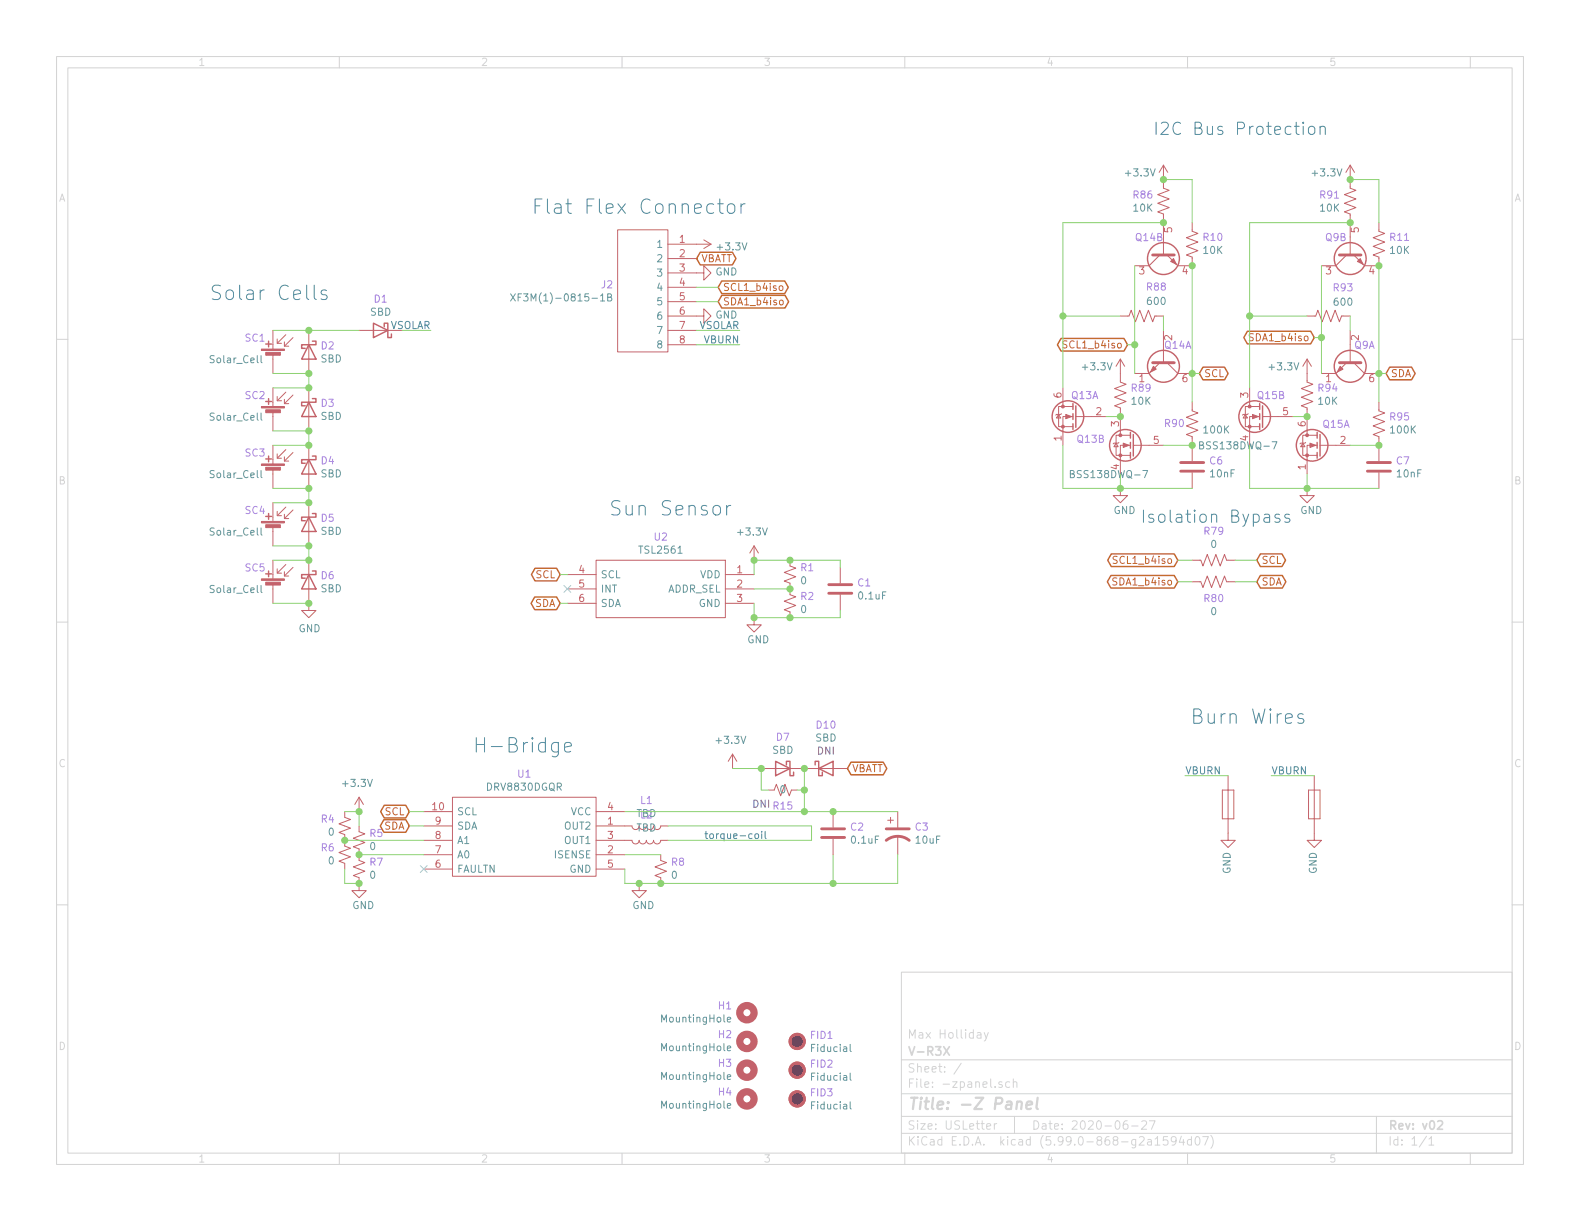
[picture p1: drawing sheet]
EESchema Schematic File Version 5
EELAYER 30 0
EELAYER END
$Descr USLetter 11000 8500
encoding utf-8
Sheet 1 1
Title "-Z Panel"
Date "2020-06-27"
Rev "v02"
Comp "V-R3X"
Comment1 "Max Holliday"
Comment2 ""
Comment3 ""
Comment4 ""
Comment5 ""
Comment6 ""
Comment7 ""
Comment8 ""
Comment9 ""
$EndDescr
Connection ~ 2150 2300
Connection ~ 2150 2600
Connection ~ 2150 2700
Connection ~ 2150 3000
Connection ~ 2150 3100
Connection ~ 2150 3400
Connection ~ 2150 3500
Connection ~ 2150 3800
Connection ~ 2150 3900
Connection ~ 2150 4200
Connection ~ 2400 5850
Connection ~ 2500 5650
Connection ~ 2500 5950
Connection ~ 2500 6150
Connection ~ 4450 6150
Connection ~ 4600 6150
Connection ~ 5250 3900
Connection ~ 5250 4300
Connection ~ 5300 5350
Connection ~ 5500 3900
Connection ~ 5500 4100
Connection ~ 5500 4300
Connection ~ 5600 5350
Connection ~ 5600 5500
Connection ~ 5600 5650
Connection ~ 5800 5650
Connection ~ 5800 6150
Connection ~ 7400 2200
Connection ~ 7800 2900
Connection ~ 7800 3400
Connection ~ 7900 2400
Connection ~ 8100 1250
Connection ~ 8100 1550
Connection ~ 8300 1850
Connection ~ 8300 2600
Connection ~ 8300 3100
Connection ~ 8700 2200
Connection ~ 9100 2900
Connection ~ 9100 3400
Connection ~ 9200 2350
Connection ~ 9400 1250
Connection ~ 9400 1550
Connection ~ 9600 1850
Connection ~ 9600 2600
Connection ~ 9600 3100
NoConn ~ 2950 6050
NoConn ~ 3950 4100
Wire Wire Line
	1900 2300 2150 2300
Wire Wire Line
	1900 2600 2150 2600
Wire Wire Line
	1900 2700 2150 2700
Wire Wire Line
	1900 3000 2150 3000
Wire Wire Line
	1900 3100 2150 3100
Wire Wire Line
	1900 3400 2150 3400
Wire Wire Line
	1900 3500 2150 3500
Wire Wire Line
	1900 3800 2150 3800
Wire Wire Line
	1900 3900 2150 3900
Wire Wire Line
	1900 4200 2150 4200
Wire Wire Line
	2150 2300 2500 2300
Wire Wire Line
	2150 2700 2150 2600
Wire Wire Line
	2150 3100 2150 3000
Wire Wire Line
	2150 3500 2150 3400
Wire Wire Line
	2150 3900 2150 3800
Wire Wire Line
	2400 5850 2950 5850
Wire Wire Line
	2400 6050 2400 6150
Wire Wire Line
	2400 6150 2500 6150
Wire Wire Line
	2500 5650 2400 5650
Wire Wire Line
	2500 5750 2500 5650
Wire Wire Line
	2800 2300 3000 2300
Wire Wire Line
	2850 5650 2950 5650
Wire Wire Line
	2850 5750 2950 5750
Wire Wire Line
	2950 5950 2500 5950
Wire Wire Line
	3900 4000 3950 4000
Wire Wire Line
	3900 4200 3950 4200
Wire Wire Line
	4350 5650 5600 5650
Wire Wire Line
	4350 6050 4350 6150
Wire Wire Line
	4350 6150 4450 6150
Wire Wire Line
	4450 6150 4600 6150
Wire Wire Line
	4600 5950 4350 5950
Wire Wire Line
	4650 5750 5650 5750
Wire Wire Line
	4850 2000 5000 2000
Wire Wire Line
	4850 2100 5000 2100
Wire Wire Line
	5100 5350 5300 5350
Wire Wire Line
	5150 2300 4850 2300
Wire Wire Line
	5150 2400 4850 2400
Wire Wire Line
	5250 3900 5500 3900
Wire Wire Line
	5250 4000 5250 3900
Wire Wire Line
	5250 4100 5500 4100
Wire Wire Line
	5250 4300 5250 4200
Wire Wire Line
	5250 4300 5500 4300
Wire Wire Line
	5300 5500 5300 5350
Wire Wire Line
	5350 5500 5300 5500
Wire Wire Line
	5550 5500 5600 5500
Wire Wire Line
	5600 5500 5600 5350
Wire Wire Line
	5600 5500 5600 5650
Wire Wire Line
	5600 5650 5800 5650
Wire Wire Line
	5650 5750 5650 5850
Wire Wire Line
	5650 5850 4650 5850
Wire Wire Line
	5800 5650 6250 5650
Wire Wire Line
	5800 5950 5800 6150
Wire Wire Line
	5800 6150 4600 6150
Wire Wire Line
	5850 3900 5500 3900
Wire Wire Line
	5850 3950 5850 3900
Wire Wire Line
	5850 4250 5850 4300
Wire Wire Line
	5850 4300 5500 4300
Wire Wire Line
	6250 5950 6250 6150
Wire Wire Line
	6250 6150 5800 6150
Wire Wire Line
	7400 1550 7400 2200
Wire Wire Line
	7400 1550 8100 1550
Wire Wire Line
	7400 2700 7400 2200
Wire Wire Line
	7400 3100 7400 3400
Wire Wire Line
	7400 3400 7800 3400
Wire Wire Line
	7800 2200 7400 2200
Wire Wire Line
	7800 2900 7700 2900
Wire Wire Line
	7800 3400 7800 3300
Wire Wire Line
	7800 3400 8300 3400
Wire Wire Line
	7850 2400 7900 2400
Wire Wire Line
	7900 1850 7900 2400
Wire Wire Line
	7900 2400 7900 2600
Wire Wire Line
	8100 2300 8100 2200
Wire Wire Line
	8100 3100 8300 3100
Wire Wire Line
	8250 5400 8550 5400
Wire Wire Line
	8300 1250 8100 1250
Wire Wire Line
	8300 1550 8300 1250
Wire Wire Line
	8300 1850 8300 2600
Wire Wire Line
	8300 2800 8300 2600
Wire Wire Line
	8300 3900 8200 3900
Wire Wire Line
	8300 4050 8200 4050
Wire Wire Line
	8350 2600 8300 2600
Wire Wire Line
	8700 1550 9400 1550
Wire Wire Line
	8700 2200 8700 1550
Wire Wire Line
	8700 2700 8700 2200
Wire Wire Line
	8700 3100 8700 3400
Wire Wire Line
	8700 3400 9100 3400
Wire Wire Line
	8750 3900 8600 3900
Wire Wire Line
	8750 4050 8600 4050
Wire Wire Line
	8850 5400 9150 5400
Wire Wire Line
	9100 2200 8700 2200
Wire Wire Line
	9100 2900 9000 2900
Wire Wire Line
	9100 3400 9100 3300
Wire Wire Line
	9150 2350 9200 2350
Wire Wire Line
	9200 1850 9200 2350
Wire Wire Line
	9200 2350 9200 2600
Wire Wire Line
	9400 2300 9400 2200
Wire Wire Line
	9400 3100 9600 3100
Wire Wire Line
	9600 1250 9400 1250
Wire Wire Line
	9600 1550 9600 1250
Wire Wire Line
	9600 1850 9600 2600
Wire Wire Line
	9600 2800 9600 2600
Wire Wire Line
	9600 3400 9100 3400
Wire Wire Line
	9650 2600 9600 2600
Text Notes 2300 2100 2    100  ~ 0
Solar Cells
Text Notes 4000 5250 2    100  ~ 0
H-Bridge
Text Notes 5100 3600 2    100  ~ 0
Sun Sensor
Text Notes 5200 1500 2    100  ~ 0
Flat Flex Connector
Text Notes 9000 3650 2    85   ~ 0
Isolation Bypass
Text Notes 9100 5050 2    100  ~ 0
Burn Wires
Text Notes 9250 950  2    85   ~ 0
I2C Bus Protection
Text Label 3000 2300 2    50   ~ 0
VSOLAR
Text Label 4900 5850 0    50   ~ 0
torque-coil
Text Label 5150 2300 2    50   ~ 0
VSOLAR
Text Label 5150 2400 2    50   ~ 0
VBURN
Text Label 8250 5400 0    50   ~ 0
VBURN
Text Label 8850 5400 0    50   ~ 0
VBURN
Text GLabel 2850 5650 0    50   BiDi ~ 0
SCL
Text GLabel 2850 5750 0    50   BiDi ~ 0
SDA
Text GLabel 3900 4000 0    50   BiDi ~ 0
SCL
Text GLabel 3900 4200 0    50   BiDi ~ 0
SDA
Text GLabel 4850 1800 2    50   BiDi ~ 0
VBATT
Text GLabel 5000 2000 2    50   BiDi ~ 0
SCL1_b4iso
Text GLabel 5000 2100 2    50   BiDi ~ 0
SDA1_b4iso
Text GLabel 5900 5350 2    50   BiDi ~ 0
VBATT
Text GLabel 7850 2400 0    50   BiDi ~ 0
SCL1_b4iso
Text GLabel 8200 3900 0    50   BiDi ~ 0
SCL1_b4iso
Text GLabel 8200 4050 0    50   BiDi ~ 0
SDA1_b4iso
Text GLabel 8350 2600 2    50   BiDi ~ 0
SCL
Text GLabel 8750 3900 2    50   BiDi ~ 0
SCL
Text GLabel 8750 4050 2    50   BiDi ~ 0
SDA
Text GLabel 9150 2350 0    50   BiDi ~ 0
SDA1_b4iso
Text GLabel 9650 2600 2    50   BiDi ~ 0
SDA
$Comp
L -zpanel-eagle-import:FRAME_A_L #FRAME1
U 1 1
P 900 8600
F 0 "#FRAME1" H 900 8600 50  0001 C CNN
F 1 "FRAME_A_L" H 900 8600 50  0001 C CNN
F 2 "" H 900 8600 50  0001 C CNN
F 3 "" H 900 8600 50  0001 C CNN
	1    900  8600
	1    0    0    -1  
$EndComp
$Comp
L power:+3.3V #PWR07
U 1 1
P 2500 5650
F 0 "#PWR07" H 2500 5500 50  0001 C CNN
F 1 "+3.3V" H 2400 5850 50  0000 L CNN
F 2 "" H 2500 5650 50  0001 C CNN
F 3 "" H 2500 5650 50  0001 C CNN
	1    2500 5650
	-1   0    0    -1  
$EndComp
$Comp
L power:+3.3V #PWR03
U 1 1
P 4850 1700
F 0 "#PWR03" H 4850 1550 50  0001 C CNN
F 1 "+3.3V" V 4865 1828 50  0000 L CNN
F 2 "" H 4850 1700 50  0001 C CNN
F 3 "" H 4850 1700 50  0001 C CNN
	1    4850 1700
	0    1    1    0   
$EndComp
$Comp
L power:+3.3V #PWR010
U 1 1
P 5100 5350
F 0 "#PWR010" H 5100 5200 50  0001 C CNN
F 1 "+3.3V" H 5000 5550 50  0000 L CNN
F 2 "" H 5100 5350 50  0001 C CNN
F 3 "" H 5100 5350 50  0001 C CNN
	1    5100 5350
	-1   0    0    -1  
$EndComp
$Comp
L power:+3.3V #PWR05
U 1 1
P 5250 3900
F 0 "#PWR05" H 5250 3750 50  0001 C CNN
F 1 "+3.3V" H 5150 4100 50  0000 L CNN
F 2 "" H 5250 3900 50  0001 C CNN
F 3 "" H 5250 3900 50  0001 C CNN
	1    5250 3900
	-1   0    0    -1  
$EndComp
$Comp
L power:+3.3V #PWR012
U 1 1
P 7800 2600
F 0 "#PWR012" H 7800 2450 50  0001 C CNN
F 1 "+3.3V" H 7850 2650 50  0000 L CNN
F 2 "" H 7800 2600 50  0001 C CNN
F 3 "" H 7800 2600 50  0001 C CNN
	1    7800 2600
	-1   0    0    -1  
$EndComp
$Comp
L power:+3.3V #PWR04
U 1 1
P 8100 1250
F 0 "#PWR04" H 8100 1100 50  0001 C CNN
F 1 "+3.3V" H 8150 1300 50  0000 L CNN
F 2 "" H 8100 1250 50  0001 C CNN
F 3 "" H 8100 1250 50  0001 C CNN
	1    8100 1250
	-1   0    0    -1  
$EndComp
$Comp
L power:+3.3V #PWR013
U 1 1
P 9100 2600
F 0 "#PWR013" H 9100 2450 50  0001 C CNN
F 1 "+3.3V" H 9150 2650 50  0000 L CNN
F 2 "" H 9100 2600 50  0001 C CNN
F 3 "" H 9100 2600 50  0001 C CNN
	1    9100 2600
	-1   0    0    -1  
$EndComp
$Comp
L power:+3.3V #PWR011
U 1 1
P 9400 1250
F 0 "#PWR011" H 9400 1100 50  0001 C CNN
F 1 "+3.3V" H 9450 1300 50  0000 L CNN
F 2 "" H 9400 1250 50  0001 C CNN
F 3 "" H 9400 1250 50  0001 C CNN
	1    9400 1250
	-1   0    0    -1  
$EndComp
$Comp
L Mechanical:Fiducial FID1
U 1 1
P 5550 7250
F 0 "FID1" H 5635 7296 50  0000 L CNN
F 1 "Fiducial" H 5635 7205 50  0000 L CNN
F 2 "Fiducial:Fiducial_0.75mm_Mask1.5mm" H 5550 7250 50  0001 C CNN
F 3 "~" H 5550 7250 50  0001 C CNN
	1    5550 7250
	1    0    0    -1  
$EndComp
$Comp
L Mechanical:Fiducial FID2
U 1 1
P 5550 7450
F 0 "FID2" H 5635 7496 50  0000 L CNN
F 1 "Fiducial" H 5635 7405 50  0000 L CNN
F 2 "Fiducial:Fiducial_0.75mm_Mask1.5mm" H 5550 7450 50  0001 C CNN
F 3 "~" H 5550 7450 50  0001 C CNN
	1    5550 7450
	1    0    0    -1  
$EndComp
$Comp
L Mechanical:Fiducial FID3
U 1 1
P 5550 7650
F 0 "FID3" H 5635 7696 50  0000 L CNN
F 1 "Fiducial" H 5635 7605 50  0000 L CNN
F 2 "Fiducial:Fiducial_0.75mm_Mask1.5mm" H 5550 7650 50  0001 C CNN
F 3 "~" H 5550 7650 50  0001 C CNN
	1    5550 7650
	1    0    0    -1  
$EndComp
$Comp
L power:GND #PWR0101
U 1 1
P 2150 4200
F 0 "#PWR0101" H 2150 3950 50  0001 C CNN
F 1 "GND" H 2155 4027 50  0000 C CNN
F 2 "" H 2150 4200 50  0001 C CNN
F 3 "" H 2150 4200 50  0001 C CNN
	1    2150 4200
	1    0    0    -1  
$EndComp
$Comp
L power:GND #PWR08
U 1 1
P 2500 6150
F 0 "#PWR08" H 2500 5900 50  0001 C CNN
F 1 "GND" H 2550 6000 50  0000 R CNN
F 2 "" H 2500 6150 50  0001 C CNN
F 3 "" H 2500 6150 50  0001 C CNN
	1    2500 6150
	-1   0    0    -1  
$EndComp
$Comp
L power:GND #PWR09
U 1 1
P 4450 6150
F 0 "#PWR09" H 4450 5900 50  0001 C CNN
F 1 "GND" H 4500 6000 50  0000 R CNN
F 2 "" H 4450 6150 50  0001 C CNN
F 3 "" H 4450 6150 50  0001 C CNN
	1    4450 6150
	-1   0    0    -1  
$EndComp
$Comp
L power:GND #PWR0111
U 1 1
P 4850 1900
F 0 "#PWR0111" H 4850 1650 50  0001 C CNN
F 1 "GND" V 4855 1772 50  0000 R CNN
F 2 "" H 4850 1900 50  0001 C CNN
F 3 "" H 4850 1900 50  0001 C CNN
	1    4850 1900
	0    -1   -1   0   
$EndComp
$Comp
L power:GND #PWR0103
U 1 1
P 4850 2200
F 0 "#PWR0103" H 4850 1950 50  0001 C CNN
F 1 "GND" V 4855 2072 50  0000 R CNN
F 2 "" H 4850 2200 50  0001 C CNN
F 3 "" H 4850 2200 50  0001 C CNN
	1    4850 2200
	0    -1   -1   0   
$EndComp
$Comp
L power:GND #PWR06
U 1 1
P 5250 4300
F 0 "#PWR06" H 5250 4050 50  0001 C CNN
F 1 "GND" H 5300 4150 50  0000 R CNN
F 2 "" H 5250 4300 50  0001 C CNN
F 3 "" H 5250 4300 50  0001 C CNN
	1    5250 4300
	-1   0    0    -1  
$EndComp
$Comp
L power:GND #PWR014
U 1 1
P 7800 3400
F 0 "#PWR014" H 7800 3150 50  0001 C CNN
F 1 "GND" H 7850 3250 50  0000 R CNN
F 2 "" H 7800 3400 50  0001 C CNN
F 3 "" H 7800 3400 50  0001 C CNN
	1    7800 3400
	-1   0    0    -1  
$EndComp
$Comp
L power:GND #PWR0104
U 1 1
P 8550 5800
F 0 "#PWR0104" H 8550 5550 50  0001 C CNN
F 1 "GND" V 8555 5672 50  0000 R CNN
F 2 "" H 8550 5800 50  0001 C CNN
F 3 "" H 8550 5800 50  0001 C CNN
	1    8550 5800
	-1   0    0    -1  
$EndComp
$Comp
L power:GND #PWR015
U 1 1
P 9100 3400
F 0 "#PWR015" H 9100 3150 50  0001 C CNN
F 1 "GND" H 9150 3250 50  0000 R CNN
F 2 "" H 9100 3400 50  0001 C CNN
F 3 "" H 9100 3400 50  0001 C CNN
	1    9100 3400
	-1   0    0    -1  
$EndComp
$Comp
L power:GND #PWR0105
U 1 1
P 9150 5800
F 0 "#PWR0105" H 9150 5550 50  0001 C CNN
F 1 "GND" V 9155 5672 50  0000 R CNN
F 2 "" H 9150 5800 50  0001 C CNN
F 3 "" H 9150 5800 50  0001 C CNN
	1    9150 5800
	-1   0    0    -1  
$EndComp
$Comp
L Device:L L1
U 1 1
P 4500 5750
F 0 "L1" V 4319 5750 50  0000 C CNN
F 1 "TBD" V 4410 5750 50  0000 C CNN
F 2 "Inductor_SMD:L_0603_1608Metric" H 4500 5750 50  0001 C CNN
F 3 "~" H 4500 5750 50  0001 C CNN
	1    4500 5750
	0    1    1    0   
$EndComp
$Comp
L Device:L L2
U 1 1
P 4500 5850
F 0 "L2" V 4319 5850 50  0000 C CNN
F 1 "TBD" V 4410 5850 50  0000 C CNN
F 2 "Inductor_SMD:L_0603_1608Metric" H 4500 5850 50  0001 C CNN
F 3 "~" H 4500 5850 50  0001 C CNN
	1    4500 5850
	0    1    1    0   
$EndComp
$Comp
L Device:R_Small_US R4
U 1 1
P 2400 5750
F 0 "R4" H 2467 5704 50  0000 L CNN
F 1 "0" H 2467 5795 50  0000 L CNN
F 2 "Resistor_SMD:R_0402_1005Metric" H 2400 5750 50  0001 C CNN
F 3 "~" H 2400 5750 50  0001 C CNN
	1    2400 5750
	-1   0    0    1   
$EndComp
$Comp
L Device:R_Small_US R6
U 1 1
P 2400 5950
F 0 "R6" H 2467 5904 50  0000 L CNN
F 1 "0" H 2467 5995 50  0000 L CNN
F 2 "Resistor_SMD:R_0402_1005Metric" H 2400 5950 50  0001 C CNN
F 3 "~" H 2400 5950 50  0001 C CNN
	1    2400 5950
	-1   0    0    1   
$EndComp
$Comp
L Device:R_Small_US R5
U 1 1
P 2500 5850
F 0 "R5" H 2432 5804 50  0000 R CNN
F 1 "0" H 2432 5895 50  0000 R CNN
F 2 "Resistor_SMD:R_0402_1005Metric" H 2500 5850 50  0001 C CNN
F 3 "~" H 2500 5850 50  0001 C CNN
	1    2500 5850
	-1   0    0    1   
$EndComp
$Comp
L Device:R_Small_US R7
U 1 1
P 2500 6050
F 0 "R7" H 2432 6004 50  0000 R CNN
F 1 "0" H 2432 6095 50  0000 R CNN
F 2 "Resistor_SMD:R_0402_1005Metric" H 2500 6050 50  0001 C CNN
F 3 "~" H 2500 6050 50  0001 C CNN
	1    2500 6050
	-1   0    0    1   
$EndComp
$Comp
L Device:R_Small_US R8
U 1 1
P 4600 6050
F 0 "R8" H 4532 6004 50  0000 R CNN
F 1 "0" H 4532 6095 50  0000 R CNN
F 2 "Resistor_SMD:R_0402_1005Metric" H 4600 6050 50  0001 C CNN
F 3 "~" H 4600 6050 50  0001 C CNN
	1    4600 6050
	-1   0    0    1   
$EndComp
$Comp
L Device:R_Small_US R15
U 1 1
P 5450 5500
F 0 "R15" V 5337 5500 50  0000 C CNN
F 1 "0" V 5450 5500 50  0000 C CNN
F 2 "Resistor_SMD:R_0603_1608Metric" H 5450 5500 50  0001 C CNN
F 3 "~" H 5450 5500 50  0001 C CNN
F 4 "DNI" V 5350 5650 50  0000 C CNN "DNI"
	1    5450 5500
	0    -1   -1   0   
$EndComp
$Comp
L Device:R_Small_US R1
U 1 1
P 5500 4000
F 0 "R1" H 5432 3954 50  0000 R CNN
F 1 "0" H 5432 4045 50  0000 R CNN
F 2 "Resistor_SMD:R_0402_1005Metric" H 5500 4000 50  0001 C CNN
F 3 "~" H 5500 4000 50  0001 C CNN
	1    5500 4000
	-1   0    0    1   
$EndComp
$Comp
L Device:R_Small_US R2
U 1 1
P 5500 4200
F 0 "R2" H 5432 4154 50  0000 R CNN
F 1 "0" H 5432 4245 50  0000 R CNN
F 2 "Resistor_SMD:R_0402_1005Metric" H 5500 4200 50  0001 C CNN
F 3 "~" H 5500 4200 50  0001 C CNN
	1    5500 4200
	-1   0    0    1   
$EndComp
$Comp
L Mechanical:MountingHole H1
U 1 1
P 5200 7050
F 0 "H1" H 5100 7004 50  0000 R CNN
F 1 "MountingHole" H 5100 7095 50  0000 R CNN
F 2 "MountingHole:MountingHole_4.3mm_M4" H 5200 7050 50  0001 C CNN
F 3 "~" H 5200 7050 50  0001 C CNN
	1    5200 7050
	1    0    0    1   
$EndComp
$Comp
L Mechanical:MountingHole H2
U 1 1
P 5200 7250
F 0 "H2" H 5100 7204 50  0000 R CNN
F 1 "MountingHole" H 5100 7295 50  0000 R CNN
F 2 "MountingHole:MountingHole_4.3mm_M4" H 5200 7250 50  0001 C CNN
F 3 "~" H 5200 7250 50  0001 C CNN
	1    5200 7250
	1    0    0    1   
$EndComp
$Comp
L Mechanical:MountingHole H3
U 1 1
P 5200 7450
F 0 "H3" H 5100 7404 50  0000 R CNN
F 1 "MountingHole" H 5100 7495 50  0000 R CNN
F 2 "MountingHole:MountingHole_4.3mm_M4" H 5200 7450 50  0001 C CNN
F 3 "~" H 5200 7450 50  0001 C CNN
	1    5200 7450
	1    0    0    1   
$EndComp
$Comp
L Mechanical:MountingHole H4
U 1 1
P 5200 7650
F 0 "H4" H 5100 7604 50  0000 R CNN
F 1 "MountingHole" H 5100 7695 50  0000 R CNN
F 2 "MountingHole:MountingHole_4.3mm_M4" H 5200 7650 50  0001 C CNN
F 3 "~" H 5200 7650 50  0001 C CNN
	1    5200 7650
	1    0    0    1   
$EndComp
$Comp
L Device:R_US R89
U 1 1
P 7800 2750
F 0 "R89" H 7732 2704 50  0000 R CNN
F 1 "10K" H 7732 2795 50  0000 R CNN
F 2 "Resistor_SMD:R_0603_1608Metric" V 7840 2740 50  0001 C CNN
F 3 "~" H 7800 2750 50  0001 C CNN
	1    7800 2750
	-1   0    0    1   
$EndComp
$Comp
L Device:R_US R88
U 1 1
P 7950 2200
F 0 "R88" V 8150 2100 50  0000 C CNN
F 1 "600" V 8050 2100 50  0000 C CNN
F 2 "Resistor_SMD:R_0603_1608Metric" V 7990 2190 50  0001 C CNN
F 3 "~" H 7950 2200 50  0001 C CNN
	1    7950 2200
	0    -1   -1   0   
$EndComp
$Comp
L Device:R_US R86
U 1 1
P 8100 1400
F 0 "R86" H 8032 1446 50  0000 R CNN
F 1 "10K" H 8032 1355 50  0000 R CNN
F 2 "Resistor_SMD:R_0603_1608Metric" V 8140 1390 50  0001 C CNN
F 3 "~" H 8100 1400 50  0001 C CNN
	1    8100 1400
	1    0    0    -1  
$EndComp
$Comp
L Device:R_US R10
U 1 1
P 8300 1700
F 0 "R10" H 8232 1654 50  0000 R CNN
F 1 "10K" H 8232 1745 50  0000 R CNN
F 2 "Resistor_SMD:R_0402_1005Metric" V 8340 1690 50  0001 C CNN
F 3 "~" H 8300 1700 50  0001 C CNN
	1    8300 1700
	-1   0    0    1   
$EndComp
$Comp
L Device:R_US R90
U 1 1
P 8300 2950
F 0 "R90" H 8500 2950 50  0000 R CNN
F 1 "100K" H 8232 2995 50  0000 R CNN
F 2 "Resistor_SMD:R_0603_1608Metric" V 8340 2940 50  0001 C CNN
F 3 "~" H 8300 2950 50  0001 C CNN
	1    8300 2950
	-1   0    0    1   
$EndComp
$Comp
L Device:R_US R79
U 1 1
P 8450 3900
F 0 "R79" V 8245 3900 50  0000 C CNN
F 1 "0" V 8336 3900 50  0000 C CNN
F 2 "Resistor_SMD:R_0603_1608Metric" V 8490 3890 50  0001 C CNN
F 3 "~" H 8450 3900 50  0001 C CNN
	1    8450 3900
	0    -1   1    0   
$EndComp
$Comp
L Device:R_US R80
U 1 1
P 8450 4050
F 0 "R80" V 8563 4050 50  0000 C CNN
F 1 "0" V 8654 4050 50  0000 C CNN
F 2 "Resistor_SMD:R_0603_1608Metric" V 8490 4040 50  0001 C CNN
F 3 "~" H 8450 4050 50  0001 C CNN
	1    8450 4050
	0    -1   1    0   
$EndComp
$Comp
L Device:R_US R94
U 1 1
P 9100 2750
F 0 "R94" H 9032 2704 50  0000 R CNN
F 1 "10K" H 9032 2795 50  0000 R CNN
F 2 "Resistor_SMD:R_0603_1608Metric" V 9140 2740 50  0001 C CNN
F 3 "~" H 9100 2750 50  0001 C CNN
	1    9100 2750
	-1   0    0    1   
$EndComp
$Comp
L Device:R_US R93
U 1 1
P 9250 2200
F 0 "R93" V 9050 2300 50  0000 C CNN
F 1 "600" V 9150 2300 50  0000 C CNN
F 2 "Resistor_SMD:R_0603_1608Metric" V 9290 2190 50  0001 C CNN
F 3 "~" H 9250 2200 50  0001 C CNN
	1    9250 2200
	0    1    1    0   
$EndComp
$Comp
L Device:R_US R91
U 1 1
P 9400 1400
F 0 "R91" H 9332 1446 50  0000 R CNN
F 1 "10K" H 9332 1355 50  0000 R CNN
F 2 "Resistor_SMD:R_0603_1608Metric" V 9440 1390 50  0001 C CNN
F 3 "~" H 9400 1400 50  0001 C CNN
	1    9400 1400
	1    0    0    -1  
$EndComp
$Comp
L Device:R_US R11
U 1 1
P 9600 1700
F 0 "R11" H 9532 1654 50  0000 R CNN
F 1 "10K" H 9532 1745 50  0000 R CNN
F 2 "Resistor_SMD:R_0402_1005Metric" V 9640 1690 50  0001 C CNN
F 3 "~" H 9600 1700 50  0001 C CNN
	1    9600 1700
	-1   0    0    1   
$EndComp
$Comp
L Device:R_US R95
U 1 1
P 9600 2950
F 0 "R95" H 9532 2904 50  0000 R CNN
F 1 "100K" H 9532 2995 50  0000 R CNN
F 2 "Resistor_SMD:R_0603_1608Metric" V 9640 2940 50  0001 C CNN
F 3 "~" H 9600 2950 50  0001 C CNN
	1    9600 2950
	-1   0    0    1   
$EndComp
$Comp
L Device:D_Schottky D2
U 1 1
P 2150 2450
F 0 "D2" V 2104 2529 50  0000 L CNN
F 1 "SBD" V 2195 2529 50  0000 L CNN
F 2 "Diode_SMD:D_PowerDI-123" H 2150 2450 50  0001 C CNN
F 3 "~" H 2150 2450 50  0001 C CNN
	1    2150 2450
	0    1    1    0   
$EndComp
$Comp
L Device:D_Schottky D3
U 1 1
P 2150 2850
F 0 "D3" V 2104 2929 50  0000 L CNN
F 1 "SBD" V 2195 2929 50  0000 L CNN
F 2 "Diode_SMD:D_PowerDI-123" H 2150 2850 50  0001 C CNN
F 3 "~" H 2150 2850 50  0001 C CNN
	1    2150 2850
	0    1    1    0   
$EndComp
$Comp
L Device:D_Schottky D4
U 1 1
P 2150 3250
F 0 "D4" V 2104 3329 50  0000 L CNN
F 1 "SBD" V 2195 3329 50  0000 L CNN
F 2 "Diode_SMD:D_PowerDI-123" H 2150 3250 50  0001 C CNN
F 3 "~" H 2150 3250 50  0001 C CNN
	1    2150 3250
	0    1    1    0   
$EndComp
$Comp
L Device:D_Schottky D5
U 1 1
P 2150 3650
F 0 "D5" V 2104 3729 50  0000 L CNN
F 1 "SBD" V 2195 3729 50  0000 L CNN
F 2 "Diode_SMD:D_PowerDI-123" H 2150 3650 50  0001 C CNN
F 3 "~" H 2150 3650 50  0001 C CNN
	1    2150 3650
	0    1    1    0   
$EndComp
$Comp
L Device:D_Schottky D6
U 1 1
P 2150 4050
F 0 "D6" V 2104 4129 50  0000 L CNN
F 1 "SBD" V 2195 4129 50  0000 L CNN
F 2 "Diode_SMD:D_PowerDI-123" H 2150 4050 50  0001 C CNN
F 3 "~" H 2150 4050 50  0001 C CNN
	1    2150 4050
	0    1    1    0   
$EndComp
$Comp
L Device:D_Schottky D1
U 1 1
P 2650 2300
F 0 "D1" H 2650 2084 50  0000 C CNN
F 1 "SBD" H 2650 2175 50  0000 C CNN
F 2 "Diode_SMD:D_PowerDI-123" H 2650 2300 50  0001 C CNN
F 3 "~" H 2650 2300 50  0001 C CNN
	1    2650 2300
	-1   0    0    1   
$EndComp
$Comp
L Device:D_Schottky D7
U 1 1
P 5450 5350
F 0 "D7" H 5450 5134 50  0000 C CNN
F 1 "SBD" H 5450 5225 50  0000 C CNN
F 2 "custom-footprints:SOD-323HE" H 5450 5350 50  0001 C CNN
F 3 "~" H 5450 5350 50  0001 C CNN
	1    5450 5350
	-1   0    0    1   
$EndComp
$Comp
L Device:D_Schottky D10
U 1 1
P 5750 5350
F 0 "D10" H 5750 5656 50  0000 C CNN
F 1 "SBD" H 5750 5566 50  0000 C CNN
F 2 "custom-footprints:SOD-323HE" H 5750 5350 50  0001 C CNN
F 3 "~" H 5750 5350 50  0001 C CNN
F 4 "DNI" H 5750 5475 50  0000 C CNN "DNI"
	1    5750 5350
	1    0    0    -1  
$EndComp
$Comp
L symbols:BURN_TERM F1
U 1 1
P 8550 5600
F 0 "F1" H 8550 5600 50  0001 C CNN
F 1 "BURN_TERM" H 8550 5600 50  0001 C CNN
F 2 "custom-footprints:BURN_WIRE" H 8550 5600 50  0001 C CNN
F 3 "" H 8550 5600 50  0001 C CNN
	1    8550 5600
	0    1    1    0   
$EndComp
$Comp
L symbols:BURN_TERM F2
U 1 1
P 9150 5600
F 0 "F2" H 9150 5600 50  0001 C CNN
F 1 "BURN_TERM" H 9150 5600 50  0001 C CNN
F 2 "custom-footprints:BURN_WIRE" H 9150 5600 50  0001 C CNN
F 3 "" H 9150 5600 50  0001 C CNN
	1    9150 5600
	0    1    1    0   
$EndComp
$Comp
L Device:C C2
U 1 1
P 5800 5800
F 0 "C2" H 5915 5846 50  0000 L CNN
F 1 "0.1uF" H 5915 5755 50  0000 L CNN
F 2 "Capacitor_SMD:C_0402_1005Metric" H 5838 5650 50  0001 C CNN
F 3 "~" H 5800 5800 50  0001 C CNN
	1    5800 5800
	1    0    0    -1  
$EndComp
$Comp
L Device:C C1
U 1 1
P 5850 4100
F 0 "C1" H 5965 4146 50  0000 L CNN
F 1 "0.1uF" H 5965 4055 50  0000 L CNN
F 2 "Capacitor_SMD:C_0402_1005Metric" H 5888 3950 50  0001 C CNN
F 3 "~" H 5850 4100 50  0001 C CNN
	1    5850 4100
	1    0    0    -1  
$EndComp
$Comp
L Device:CP1 C3
U 1 1
P 6250 5800
F 0 "C3" H 6365 5846 50  0000 L CNN
F 1 "10uF" H 6365 5755 50  0000 L CNN
F 2 "Capacitor_SMD:C_0805_2012Metric" H 6250 5800 50  0001 C CNN
F 3 "~" H 6250 5800 50  0001 C CNN
	1    6250 5800
	1    0    0    -1  
$EndComp
$Comp
L Device:C C6
U 1 1
P 8300 3250
F 0 "C6" H 8415 3295 50  0000 L CNN
F 1 "10nF" H 8415 3205 50  0000 L CNN
F 2 "Capacitor_SMD:C_0603_1608Metric" H 8338 3100 50  0001 C CNN
F 3 "~" H 8300 3250 50  0001 C CNN
	1    8300 3250
	1    0    0    -1  
$EndComp
$Comp
L Device:C C7
U 1 1
P 9600 3250
F 0 "C7" H 9715 3295 50  0000 L CNN
F 1 "10nF" H 9715 3205 50  0000 L CNN
F 2 "Capacitor_SMD:C_0603_1608Metric" H 9638 3100 50  0001 C CNN
F 3 "~" H 9600 3250 50  0001 C CNN
	1    9600 3250
	1    0    0    -1  
$EndComp
$Comp
L Device:Solar_Cell SC1
U 1 1
P 1900 2500
F 0 "SC1" H 2100 2650 50  0000 R CNN
F 1 "Solar_Cell" H 2350 2500 50  0000 R CNN
F 2 "custom-footprints:SM141K06L" V 1900 2560 50  0001 C CNN
F 3 "~" V 1900 2560 50  0001 C CNN
	1    1900 2500
	-1   0    0    -1  
$EndComp
$Comp
L Device:Solar_Cell SC2
U 1 1
P 1900 2900
F 0 "SC2" H 2100 3050 50  0000 R CNN
F 1 "Solar_Cell" H 2350 2900 50  0000 R CNN
F 2 "custom-footprints:SM141K06L" V 1900 2960 50  0001 C CNN
F 3 "~" V 1900 2960 50  0001 C CNN
	1    1900 2900
	-1   0    0    -1  
$EndComp
$Comp
L Device:Solar_Cell SC3
U 1 1
P 1900 3300
F 0 "SC3" H 2100 3450 50  0000 R CNN
F 1 "Solar_Cell" H 2350 3300 50  0000 R CNN
F 2 "custom-footprints:SM141K06L" V 1900 3360 50  0001 C CNN
F 3 "~" V 1900 3360 50  0001 C CNN
	1    1900 3300
	-1   0    0    -1  
$EndComp
$Comp
L Device:Solar_Cell SC4
U 1 1
P 1900 3700
F 0 "SC4" H 2100 3850 50  0000 R CNN
F 1 "Solar_Cell" H 2350 3700 50  0000 R CNN
F 2 "custom-footprints:SM141K06L" V 1900 3760 50  0001 C CNN
F 3 "~" V 1900 3760 50  0001 C CNN
	1    1900 3700
	-1   0    0    -1  
$EndComp
$Comp
L Device:Solar_Cell SC5
U 1 1
P 1900 4100
F 0 "SC5" H 2100 4250 50  0000 R CNN
F 1 "Solar_Cell" H 2350 4100 50  0000 R CNN
F 2 "custom-footprints:SM141K06L" V 1900 4160 50  0001 C CNN
F 3 "~" V 1900 4160 50  0001 C CNN
	1    1900 4100
	-1   0    0    -1  
$EndComp
$Comp
L Transistor_BJT:MBT2222ADW1T1 Q?
U 2 1
P 8100 1750
AR Path="/5CEC5DDE/5ED8DE66" Ref="Q?"  Part="2" 
AR Path="/5CEC5A72/5ED8DE66" Ref="Q14"  Part="2" 
AR Path="/5ED8DE66" Ref="Q14"  Part="2" 
F 0 "Q14" V 8000 1850 50  0000 C CNN
F 1 "MBT2222ADW1T1" V 7350 1750 50  0001 C CNN
F 2 "Package_TO_SOT_SMD:SOT-363_SC-70-6" H 8300 1850 50  0001 C CNN
F 3 "http://www.onsemi.com/pub_link/Collateral/MBT2222ADW1T1-D.PDF" H 8100 1750 50  0001 C CNN
	2    8100 1750
	0    -1   1    0   
$EndComp
$Comp
L Transistor_BJT:MBT2222ADW1T1 Q?
U 1 1
P 8100 2500
AR Path="/5CEC5DDE/5ED8DE55" Ref="Q?"  Part="1" 
AR Path="/5CEC5A72/5ED8DE55" Ref="Q14"  Part="1" 
AR Path="/5ED8DE55" Ref="Q14"  Part="1" 
F 0 "Q14" V 8000 2600 50  0000 C CNN
F 1 "MBT2222ADW1T1" H 8291 2455 50  0001 L CNN
F 2 "Package_TO_SOT_SMD:SOT-363_SC-70-6" H 8300 2600 50  0001 C CNN
F 3 "http://www.onsemi.com/pub_link/Collateral/MBT2222ADW1T1-D.PDF" H 8100 2500 50  0001 C CNN
	1    8100 2500
	0    1    1    0   
$EndComp
$Comp
L Transistor_BJT:MBT2222ADW1T1 Q?
U 2 1
P 9400 1750
AR Path="/5CEC5DDE/5ECB5C11" Ref="Q?"  Part="2" 
AR Path="/5CEC5A72/5ECB5C11" Ref="Q9"  Part="2" 
AR Path="/5ECB5C11" Ref="Q9"  Part="2" 
F 0 "Q9" V 9300 1850 50  0000 C CNN
F 1 "MBT2222ADW1T1" V 8650 1750 50  0001 C CNN
F 2 "Package_TO_SOT_SMD:SOT-363_SC-70-6" H 9600 1850 50  0001 C CNN
F 3 "http://www.onsemi.com/pub_link/Collateral/MBT2222ADW1T1-D.PDF" H 9400 1750 50  0001 C CNN
	2    9400 1750
	0    -1   1    0   
$EndComp
$Comp
L Transistor_BJT:MBT2222ADW1T1 Q?
U 1 1
P 9400 2500
AR Path="/5CEC5DDE/5ECB5BFF" Ref="Q?"  Part="1" 
AR Path="/5CEC5A72/5ECB5BFF" Ref="Q9"  Part="1" 
AR Path="/5ECB5BFF" Ref="Q9"  Part="1" 
F 0 "Q9" V 9300 2600 50  0000 C CNN
F 1 "MBT2222ADW1T1" H 9591 2455 50  0001 L CNN
F 2 "Package_TO_SOT_SMD:SOT-363_SC-70-6" H 9600 2600 50  0001 C CNN
F 3 "http://www.onsemi.com/pub_link/Collateral/MBT2222ADW1T1-D.PDF" H 9400 2500 50  0001 C CNN
	1    9400 2500
	0    1    1    0   
$EndComp
$Comp
L symbols:BSS138DWQ-7 Q13
U 1 1
P 7450 2900
F 0 "Q13" H 7250 3050 50  0000 L CNN
F 1 "BSS138DWQ-7" H 7605 2855 50  0001 L CNN
F 2 "custom-footprints:BSS138DWQ-7" H 7600 3050 50  0001 L CNN
F 3 "https://www.diodes.com/assets/Datasheets/BSS138DWQ.pdf" H 8200 2900 50  0001 L CNN
F 4 "MOSFET BSS Family" H 7600 2850 50  0001 L CNN "Description"
F 5 "1.1" H 7600 2750 50  0001 L CNN "Height"
F 6 "Diodes Inc." H 7600 2650 50  0001 L CNN "Manufacturer_Name"
F 7 "BSS138DWQ-7" H 7600 2550 50  0001 L CNN "Manufacturer_Part_Number"
F 8 "621-BSS138DWQ-7" H 7600 2450 50  0001 L CNN "Mouser Part Number"
F 9 "https://www.mouser.co.uk/ProductDetail/Diodes-Incorporated/BSS138DWQ-7?qs=nJRy1mI8RR9wz3YdMQOQIA%3D%3D" H 7600 2350 50  0001 L CNN "Mouser Price/Stock"
	1    7450 2900
	-1   0    0    -1  
$EndComp
$Comp
L symbols:BSS138DWQ-7 Q13
U 2 1
P 7850 3100
F 0 "Q13" H 8005 3146 50  0000 L CNN
F 1 "BSS138DWQ-7" H 7700 2900 50  0000 L CNN
F 2 "custom-footprints:BSS138DWQ-7" H 8000 3250 50  0001 L CNN
F 3 "https://www.diodes.com/assets/Datasheets/BSS138DWQ.pdf" H 8600 3100 50  0001 L CNN
F 4 "MOSFET BSS Family" H 8000 3050 50  0001 L CNN "Description"
F 5 "1.1" H 8000 2950 50  0001 L CNN "Height"
F 6 "Diodes Inc." H 8000 2850 50  0001 L CNN "Manufacturer_Name"
F 7 "BSS138DWQ-7" H 8000 2750 50  0001 L CNN "Manufacturer_Part_Number"
F 8 "621-BSS138DWQ-7" H 8000 2650 50  0001 L CNN "Mouser Part Number"
F 9 "https://www.mouser.co.uk/ProductDetail/Diodes-Incorporated/BSS138DWQ-7?qs=nJRy1mI8RR9wz3YdMQOQIA%3D%3D" H 8000 2550 50  0001 L CNN "Mouser Price/Stock"
	2    7850 3100
	-1   0    0    -1  
$EndComp
$Comp
L symbols:BSS138DWQ-7 Q15
U 2 1
P 8750 2900
F 0 "Q15" H 8550 3050 50  0000 L CNN
F 1 "BSS138DWQ-7" H 8600 2700 50  0000 L CNN
F 2 "custom-footprints:BSS138DWQ-7" H 8900 3050 50  0001 L CNN
F 3 "https://www.diodes.com/assets/Datasheets/BSS138DWQ.pdf" H 9500 2900 50  0001 L CNN
F 4 "MOSFET BSS Family" H 8900 2850 50  0001 L CNN "Description"
F 5 "1.1" H 8900 2750 50  0001 L CNN "Height"
F 6 "Diodes Inc." H 8900 2650 50  0001 L CNN "Manufacturer_Name"
F 7 "BSS138DWQ-7" H 8900 2550 50  0001 L CNN "Manufacturer_Part_Number"
F 8 "621-BSS138DWQ-7" H 8900 2450 50  0001 L CNN "Mouser Part Number"
F 9 "https://www.mouser.co.uk/ProductDetail/Diodes-Incorporated/BSS138DWQ-7?qs=nJRy1mI8RR9wz3YdMQOQIA%3D%3D" H 8900 2350 50  0001 L CNN "Mouser Price/Stock"
	2    8750 2900
	-1   0    0    -1  
$EndComp
$Comp
L symbols:BSS138DWQ-7 Q15
U 1 1
P 9150 3100
F 0 "Q15" H 8900 3250 50  0000 L CNN
F 1 "BSS138DWQ-7" H 9305 3055 50  0001 L CNN
F 2 "custom-footprints:BSS138DWQ-7" H 9300 3250 50  0001 L CNN
F 3 "https://www.diodes.com/assets/Datasheets/BSS138DWQ.pdf" H 9900 3100 50  0001 L CNN
F 4 "MOSFET BSS Family" H 9300 3050 50  0001 L CNN "Description"
F 5 "1.1" H 9300 2950 50  0001 L CNN "Height"
F 6 "Diodes Inc." H 9300 2850 50  0001 L CNN "Manufacturer_Name"
F 7 "BSS138DWQ-7" H 9300 2750 50  0001 L CNN "Manufacturer_Part_Number"
F 8 "621-BSS138DWQ-7" H 9300 2650 50  0001 L CNN "Mouser Part Number"
F 9 "https://www.mouser.co.uk/ProductDetail/Diodes-Incorporated/BSS138DWQ-7?qs=nJRy1mI8RR9wz3YdMQOQIA%3D%3D" H 9300 2550 50  0001 L CNN "Mouser Price/Stock"
	1    9150 3100
	-1   0    0    -1  
$EndComp
$Comp
L symbols:XF3M(1)-0815-1B J2
U 1 1
P 4450 2000
F 0 "J2" H 4628 2021 50  0000 L CNN
F 1 "XF3M(1)-0815-1B" H 4628 1930 50  0000 L CNN
F 2 "custom-footprints:XF3M108151B" H 4900 1850 50  0001 L CNN
F 3 "https://omronfs.omron.com/en_US/ecb/products/pdf/en-xf3m.pdf" H 4900 1750 50  0001 L CNN
F 4 "FFC & FPC Connectors 6 Pins 1.0mm Pitch" H 4900 1650 50  0001 L CNN "Description"
F 5 "2" H 4900 1550 50  0001 L CNN "Height"
F 6 "Omron Electronics" H 4900 1450 50  0001 L CNN "Manufacturer_Name"
F 7 "XF3M(1)-0615-1B" H 4900 1350 50  0001 L CNN "Manufacturer_Part_Number"
F 8 "653-XF3M(1)-0615-1B" H 5300 1500 50  0001 L CNN "Mouser Part Number"
F 9 "https://www.mouser.com/Search/Refine.aspx?Keyword=653-XF3M%281%29-0615-1B" H 5300 1400 50  0001 L CNN "Mouser Price/Stock"
	1    4450 2000
	-1   0    0    -1  
$EndComp
$Comp
L symbols:TSL2561 U2
U 1 1
P 5250 4000
F 0 "U2" H 5900 4265 50  0000 C CNN
F 1 "TSL2561" H 5900 4174 50  0000 C CNN
F 2 "custom-footprints:TSL2561" H 6400 4100 50  0001 L CNN
F 3 "https://ams.com/documents/20143/36005/TSL2561_DS000110_3-00.pdf/18a41097-2035-4333-c70e-bfa544c0a98b" H 6400 4000 50  0001 L CNN
F 4 "Light-to-Digital Converter" H 6400 3900 50  0001 L CNN "Description"
F 5 "1.55" H 6400 3800 50  0001 L CNN "Height"
F 6 "ams" H 6400 3700 50  0001 L CNN "Manufacturer_Name"
F 7 "TSL2561" H 6400 3600 50  0001 L CNN "Manufacturer_Part_Number"
F 8 "N/A" H 6400 3500 50  0001 L CNN "Mouser Part Number"
F 9 "https://www.mouser.com/Search/Refine.aspx?Keyword=N%2FA" H 6400 3400 50  0001 L CNN "Mouser Price/Stock"
	1    5250 4000
	-1   0    0    -1  
$EndComp
$Comp
L symbols:DRV8830DGQR U1
U 1 1
P 3650 5850
F 0 "U1" H 3650 6315 50  0000 C CNN
F 1 "DRV8830DGQR" H 3650 6224 50  0000 C CNN
F 2 "custom-footprints:DRV8830DGQR" H 4900 5950 50  0001 L CNN
F 3 "http://www.ti.com/lit/ds/symlink/drv8830.pdf" H 4900 5850 50  0001 L CNN
F 4 "DRV8830DGQR, Motor Driver, 1A Low Voltage Motor Driver, 2.75 to 6.8V, 10-Pin MSOP PowerPAD" H 4900 5750 50  0001 L CNN "Description"
F 5 "1.1" H 4900 5650 50  0001 L CNN "Height"
F 6 "Texas Instruments" H 4900 5550 50  0001 L CNN "Manufacturer_Name"
F 7 "DRV8830DGQR" H 4900 5450 50  0001 L CNN "Manufacturer_Part_Number"
F 8 "595-DRV8830DGQR" H 4900 5350 50  0001 L CNN "Mouser Part Number"
F 9 "https://www.mouser.com/Search/Refine.aspx?Keyword=595-DRV8830DGQR" H 4900 5250 50  0001 L CNN "Mouser Price/Stock"
F 10 "7300559P" H 4900 5150 50  0001 L CNN "RS Part Number"
F 11 "http://uk.rs-online.com/web/p/products/7300559P" H 4900 5050 50  0001 L CNN "RS Price/Stock"
	1    3650 5850
	-1   0    0    -1  
$EndComp
$EndSCHEMATC
